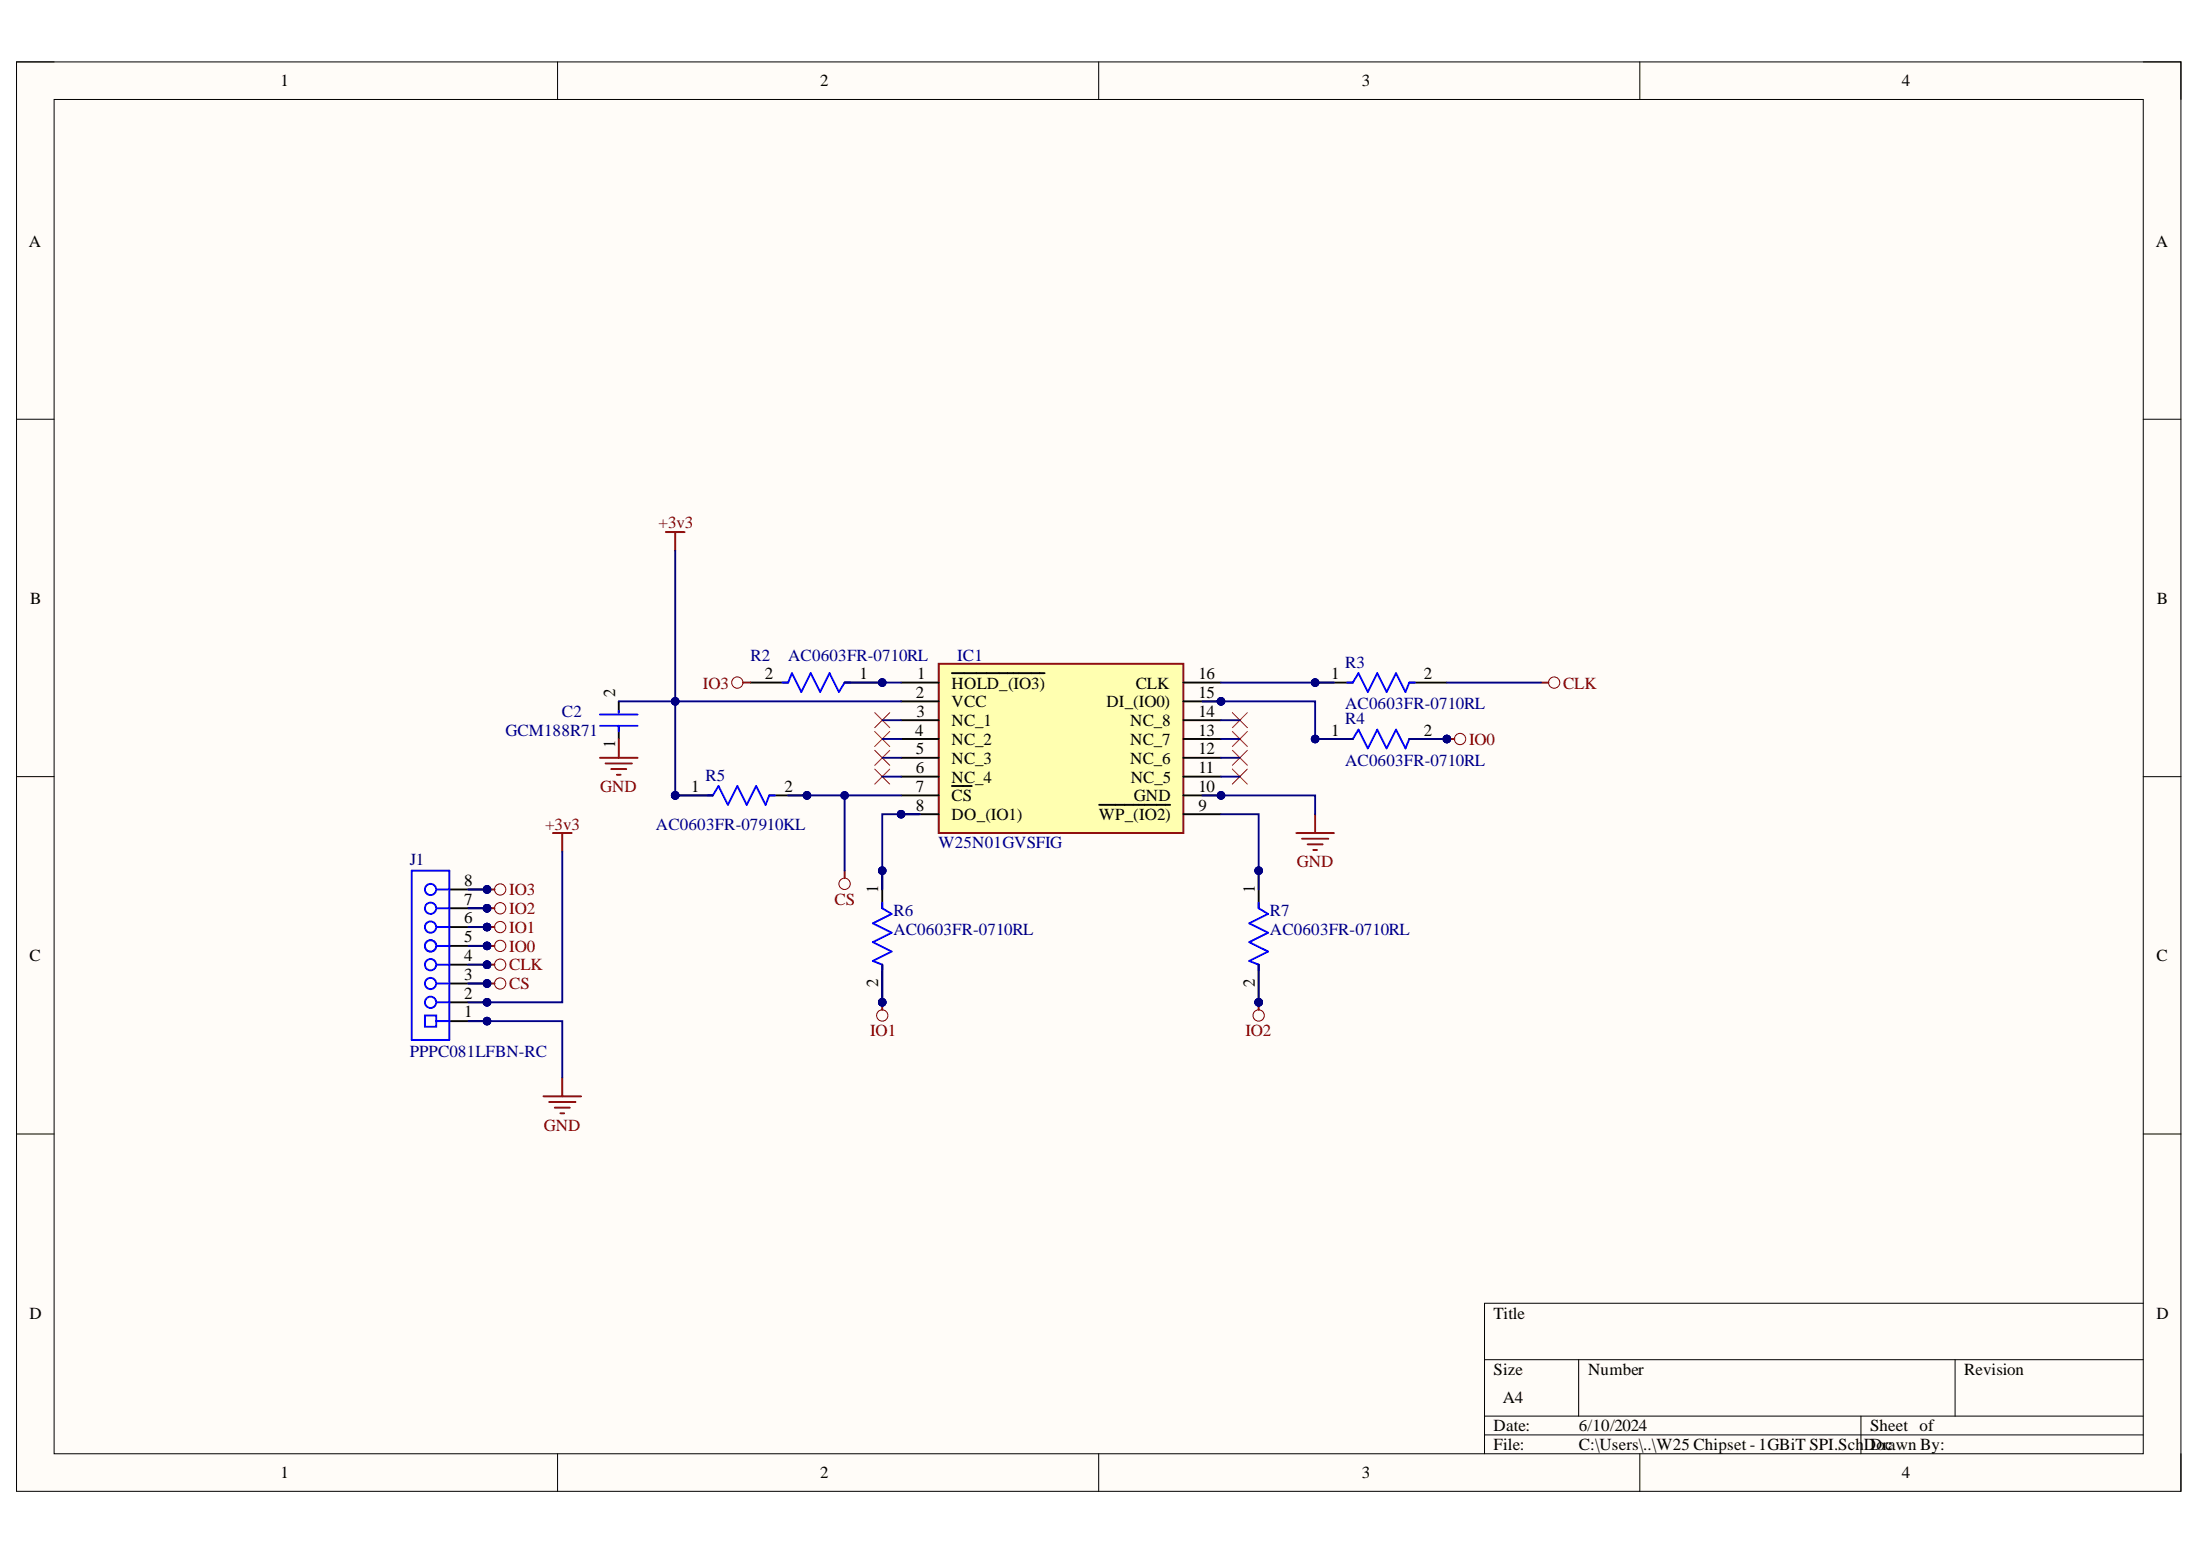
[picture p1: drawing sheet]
# Altium schematic sheet W25 Chipset - 1GBiT SPI.SchDoc
size A4; SheetNumber: 1; SheetTotal: 1

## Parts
C2  GCM188R71  [FP-GCM188-0_1-IPC_B]
IC1  W25N01GVSFIG  [SOIC127P1032X264-16N]
J1  PPPC081LFBN-RC  [SLIN-PPPC081LFBN-RC_V]
R2  AC0603FR-0710RL  [FP-AC0603-MFG]
R3  AC0603FR-0710RL  [FP-AC0603-MFG]
R4  AC0603FR-0710RL  [FP-AC0603-MFG]
R5  AC0603FR-07910KL  [FP-AC0603-IPC_B]
R6  AC0603FR-0710RL  [FP-AC0603-MFG]
R7  AC0603FR-0710RL  [FP-AC0603-MFG]

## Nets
+3v3: C2.2 IC1.2(VCC) J1.2 R5.1
CLK: J1.4 R3.2
CS: IC1.7(~{CS}) J1.3 R5.2
GND: C2.1 IC1.10(GND) J1.1
IO0: J1.5 R4.2
IO1: J1.6 R6.2
IO2: J1.7 R7.2
IO3: J1.8 R2.2
NetIC1_1: IC1.1(~{HOLD_(IO3)}) R2.1
NetIC1_8: IC1.8(DO_(IO1)) R6.1
NetIC1_9: IC1.9(~{WP_(IO2)}) R7.1
NetIC1_15: IC1.15(DI_(IO0)) R4.1
NetIC1_16: IC1.16(CLK) R3.1

Not connected (* = marked no-connect by the designer): IC1 3(NC_1)* 4(NC_2)* 5(NC_3)* 6(NC_4)* 11(NC_5)* 12(NC_6)* 13(NC_7)* 14(NC_8)*
